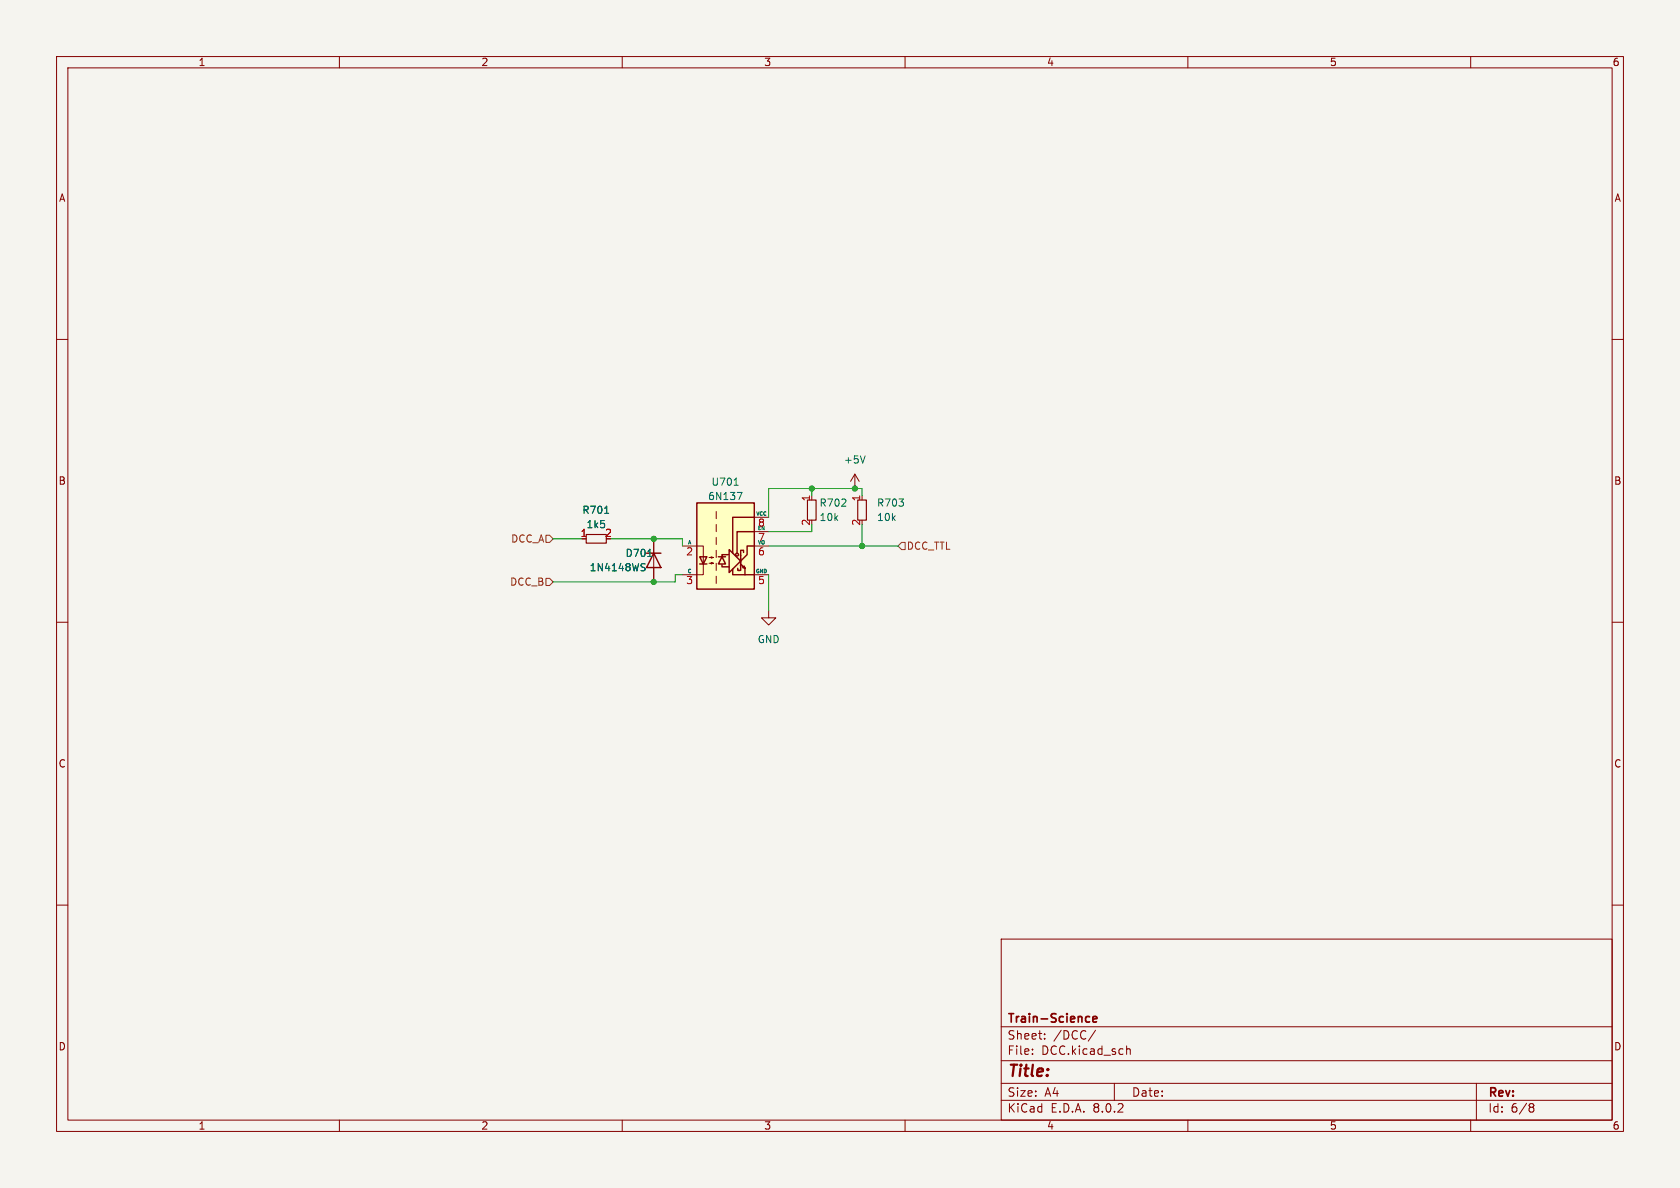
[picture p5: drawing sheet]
<svg xmlns="http://www.w3.org/2000/svg" width="297mm" height="210mm" viewBox="0 0 297 210" stroke-linecap="round" stroke-linejoin="round" font-family="sans-serif">
<path d="M0 0h297v210h-297z" fill="#f5f4ef" stroke="#f5f4ef" stroke-width=".18"/>
<g fill="none" stroke="#840000" stroke-width=".18">
<path d="M10 10h277v190h-277zM12 12h273v186h-273zM60 10v2M110 10v2M160 10v2M210 10v2M260 10v2M10 60h2M285 60h2M10 110h2M135.9 108v1.2h1.3l-1.3 1.3-1.3-1.3h1.3M285 110h2"/>
<path d="M10 160h2M285 160h2M177 166h108v32h-108zM60 198v2M110 198v2M160 198v2M177 194.5h108M177 191.5h108M177 187.5h108M177 181.5h108M182.5 186.3v.1M182.5 185.5v.1"/>
<path d="M184.7 183.6v.1M184.7 182.8v.1M193.7 182.1l-1.3 2M197 191.5v3M199.2 184.9v1.5M199.2 185.5l.2-.1 .3 .1 .1 .9M210 198v2M260 198v2M261 191.5v6.5M270.6 195.1h.3l.3 .3-.3 .3M270.6 195.7h.3M270.9 195.7l.2 .2 .1 .4-.3 .3h-.3"/>
</g>
<path d="M192.2 179.7l.4 .1M192.6 180.6l-.4 .1M193.2 180.2l.7-.2-.1-.2-.4-.1-.2 .2 .1 .7h.5" fill="none" stroke="#840000" stroke-width=".3"/>
<path d="M123.2 88.9h10.1v15.2h-10.1z" fill="#ffffc2"/>
<g fill="none" stroke="#840000" stroke-width=".25">
<path d="M114.3 97.8h2.5M115.6 97.8l1.2 2.5h-2.5zM123.2 88.9h10.1v15.2h-10.1zM123.7 98.4h1.3l-.7 1.3zM123.7 99.7h1.3M127 98.4h1.3M127.6 99.8v.4h1.3M127.6 98.4l.7 1.3h-1.3zM128.8 98h-1.2v.4M128.9 97.2l2 2-2 2zM130.9 99.8v1h-.5v-.3M130.9 99.7l.8 .8-.1-.4-.3 .2 .4 .2v1.1"/>
<path d="M130.9 98.2v1.9M131.4 97.7v-.4h-.5v1M133.3 91.4h-3.8v6.4M133.3 94h-3v3.8M133.3 96.5h-1.2v1.5l-1 1.1M129.5 100.6v1h3.8"/>
<circle cx="130.3" cy="98" r=".25"/>
</g>
<g fill="none" stroke="#840000" stroke-width=".18">
<path d="M115.6 95.3v7.6M120.6 96.5h3.7v5.1h-3.7M125.3 99.6h.8l-.4 .1v-.3l.4 .2M125.3 98.6h.8l-.4 .1v-.3l.4 .2M126.6 90.4v1.3M126.6 92.7v1.3M126.6 95v1.3M126.6 97.3v1.3M126.6 99.6v1.2M133.3 96.5h2.6M133.3 94h2.6M133.3 91.4h2.6"/>
<path d="M151.1 83.8l-.7 1.3M151.1 83.8v2.6M151.1 83.8l.8 1.3M126.6 101.9v1.2M133.3 101.6h2.6"/>
</g>
<path d="M106.9 90.7h.7M113.6 99.6l.4 .1M114.5 98.4h.8M129.8 85.8h.7M130.3 87h.9l-.6 1.3M152.9 80.6l-.4 1.3M113.6 100.2l.3 .2 .1 .3-.2 .2h-.3" fill="none" stroke="#006464" stroke-width=".18"/>
<path d="M103.6 94.5h3.6v1.5h-3.6zM142.7 88.4h1.6v3.5h-1.6zM151.6 88.4h1.6v3.5h-1.6z" fill="none" stroke="#840000" stroke-width=".2"/>
<path d="M96.5 94.6h.7l.6 .7-.6 .6h-.7zM159.4 95.9h.6v1.3h-.6l-.7-.7zM96.5 102.2h.7l.6 .7-.6 .6h-.7z" fill="none" stroke="#725600" stroke-width=".18"/>
<path d="M97.8 95.3h5.1M107.9 95.3h12.7v1.2M135.9 96.5h22.8M143.5 86.4v1.2M143.5 92.7v1.3h-7.6M152.4 87.6v-1.2h-16.5v5M152.4 92.7v3.8M120.6 101.6h-1.2v1.3h-21.6M135.9 101.6v6.4" fill="none" stroke="#009600" stroke-width=".18"/>
<g fill="#009600" stroke="#009600" stroke-width=".18">
<circle cx="151.1" cy="86.4" r=".46"/>
<circle cx="143.5" cy="86.4" r=".46"/>
<circle cx="115.6" cy="102.9" r=".46"/>
<circle cx="115.6" cy="95.3" r=".46"/>
<circle cx="152.4" cy="96.5" r=".46"/>
</g>
<text font-size="2.8" fill="#840000" x="178" y="190.9">Title:</text>
<g font-size="2.1" fill="#840000">
<text x="178" y="184">Sheet:</text>
<text x="178" y="181.2">Train-Science</text>
<text x="186.2" y="184">/DCC/</text>
<text x="178" y="186.7">File:</text>
<text x="184.1" y="186.7">DCC.kicad_sch</text>
<text x="178" y="196.9">KiCad</text>
<text x="178" y="194.1">Size:</text>
<text x="184.7" y="194.1">A4</text>
<text x="185.7" y="196.9">E.D.A.</text>
<text x="193.3" y="196.9">8.0.2</text>
<text x="200" y="194.1">Date:</text>
<text x="263" y="194.3">Rev:</text>
<text x="263" y="196.9">Id:</text>
<text x="267.1" y="196.9">6/8</text>
</g>
<g font-size="1.8" fill="#840000">
<text x="35" y="11.9">1</text>
<text x="85" y="11.9">2</text>
<text x="135" y="11.9">3</text>
<text x="185" y="11.9">4</text>
<text x="235" y="11.9">5</text>
<text x="285" y="11.9">6</text>
<text x="10.3" y="35.9">A</text>
<text x="285.3" y="35.9">A</text>
<text x="10.3" y="85.9">B</text>
<text x="285.3" y="85.9">B</text>
<text x="10.3" y="135.9">C</text>
<text x="285.3" y="135.9">C</text>
<text x="10.3" y="185.9">D</text>
<text x="285.3" y="185.9">D</text>
<text x="35" y="199.9">1</text>
<text x="85" y="199.9">2</text>
<text x="135" y="199.9">3</text>
<text x="185" y="199.9">4</text>
<text x="235" y="199.9">5</text>
<text x="285" y="199.9">6</text>
</g>
<g font-size="1.8" fill="#006464">
<text x="149.1" y="82.1">+5V</text>
<text x="125.1" y="88.6">6N137</text>
<text x="125.7" y="86.1">U701</text>
<text x="144.8" y="89.8">R702</text>
<text x="154.9" y="89.8">R703</text>
<text x="102.9" y="91">R701</text>
<text x="103.6" y="93.6">1k5</text>
<text x="144.8" y="92.3">10k</text>
<text x="154.9" y="92.3">10k</text>
<text x="104.1" y="101.2">1N4148WS</text>
<text x="110.5" y="98.7">D701</text>
<text x="133.9" y="113.9">GND</text>
</g>
<g font-size="1.8" fill="#a90000">
<text x="143.3" y="88.7" transform="rotate(-90 143.3 88.7)">1</text>
<text x="152.1" y="88.7" transform="rotate(-90 152.1 88.7)">1</text>
<text x="102.5" y="95">1</text>
<text x="106.9" y="95">2</text>
<text x="133.9" y="96">7</text>
<text x="133.9" y="93.4">8</text>
<text x="143.3" y="93" transform="rotate(-90 143.3 93)">2</text>
<text x="152.1" y="93" transform="rotate(-90 152.1 93)">2</text>
<text x="121.2" y="98.5">2</text>
<text x="133.9" y="98.5">6</text>
<text x="121.2" y="103.6">3</text>
<text x="133.9" y="103.6">5</text>
</g>
<g font-size="1.8" fill="#725600">
<text x="90.3" y="96.1">DCC_A</text>
<text x="160.2" y="97.4">DCC_TTL</text>
<text x="90.1" y="103.7">DCC_B</text>
</g>
<g font-size=".9" fill="#006464">
<text x="133.5" y="91.2">VCC</text>
<text x="121.4" y="101.3">C</text>
<text x="121.5" y="96.3">A</text>
<text x="133.5" y="101.3">GND</text>
<text x="133.9" y="96.3">VO</text>
</g>
<text font-size=".9" fill="#a90000" x="133.8" y="93.7">EN</text>
</svg>
